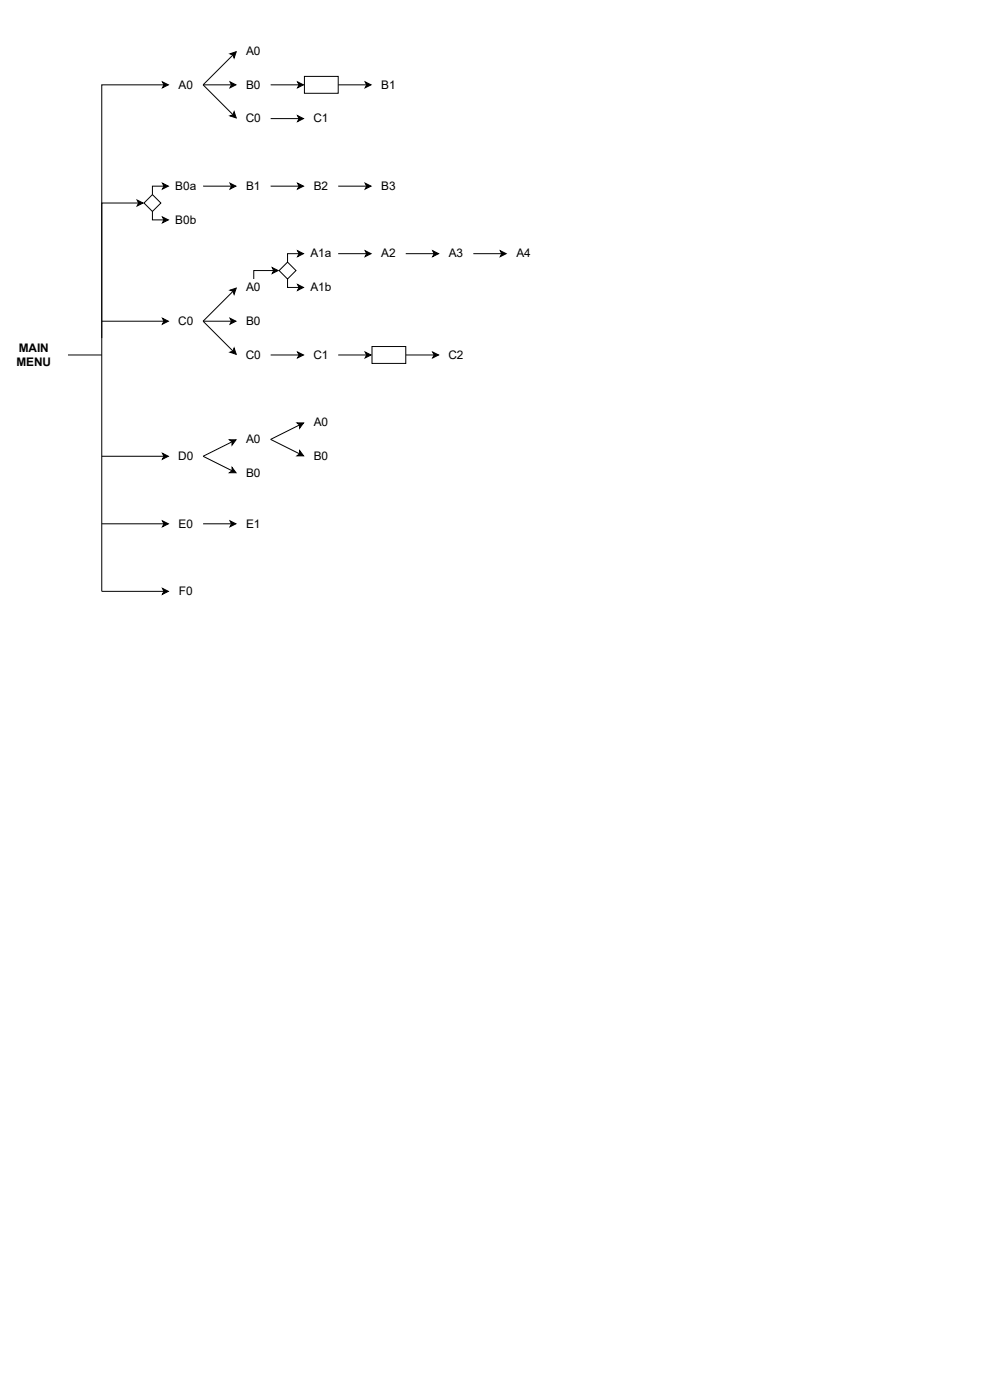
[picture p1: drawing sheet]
<svg xmlns="http://www.w3.org/2000/svg" width="297mm" height="421mm" viewBox="0 0 297 421" stroke-linecap="round" stroke-linejoin="round" font-family="sans-serif">
<g fill="none" stroke="#000" stroke-width=".3">
<path d="M69 16.2l1.9-.7-.6 1.9-.3-.9zM70 16.5l-9 9M61 25.5h8.5M61 25.5l9 9M69 34.8l1-.3 .3-1 .6 1.9zM69.1 24.6l1.7 .9-1.7 .9 .4-.9zM81.3 25.5h8.5M81.3 35.6h8.5M89.4 24.6l1.7 .9-1.7 .9 .4-.9zM89.4 34.7l1.7 .9-1.7 .9 .4-.9zM101.6 25.5h8.5M109.6 24.6l1.8 .9-1.8 .9 .5-.9z"/>
<path d="M48.8 55l1.8 .9-1.8 .9 .4-.9zM49.2 55.9h-3.4v2.5M61 55.9h8.5M69.1 55l1.7 .9-1.7 .9 .4-.9zM81.3 55.9h8.5M89.4 55l1.7 .9-1.7 .9 .4-.9zM101.6 55.9h8.5M109.6 55l1.8 .9-1.8 .9 .5-.9zM45.8 63.5v2.6h3.4M48.8 65.2l1.8 .9-1.8 .8 .4-.8zM101.6 76.2h8.5M109.6 75.3l1.8 .9-1.8 .9 .5-.9z"/>
<path d="M121.8 76.2h8.6M129.9 75.3l1.8 .9-1.8 .9 .5-.9zM142.1 76.2h8.6M150.2 75.3l1.8 .9-1.8 .9 .5-.9zM61 96.5h8.5M61 96.5l9 9M69 87.2l1.9-.7-.6 1.9-.3-.9zM69.1 95.6l1.7 .9-1.7 .9 .4-.9zM70 87.5l-9 9M81.7 80.4l1.8 .9-1.8 .9 .5-.9zM82.2 81.3h-6v2.5M69 105.8l1-.3 .3-1 .6 1.9z"/>
<path d="M81.3 106.6h8.5M89.4 105.7l1.7 .9-1.7 .9 .4-.9zM101.6 106.6h8.5M109.6 105.7l1.8 .9-1.8 .9 .5-.9zM121.8 106.6h8.6M129.9 105.7l1.8 .9-1.8 .9 .5-.9zM61 157.3h8.5M69.1 156.5l1.7 .8-1.7 .9 .4-.9z"/>
</g>
<g fill="#000">
<path d="M69 16.2l1.9-.7-.6 1.9-.3-.9zM69.1 24.6l1.7 .9-1.7 .9 .4-.9zM69 34.8l1-.3 .3-1 .6 1.9zM89.4 24.6l1.7 .9-1.7 .9 .4-.9zM89.4 34.7l1.7 .9-1.7 .9 .4-.9zM109.6 24.6l1.8 .9-1.8 .9 .5-.9zM48.8 55l1.8 .9-1.8 .9 .4-.9zM69.1 55l1.7 .9-1.7 .9 .4-.9zM89.4 55l1.7 .9-1.7 .9 .4-.9zM109.6 55l1.8 .9-1.8 .9 .5-.9zM48.8 65.2l1.8 .9-1.8 .8 .4-.8zM109.6 75.3l1.8 .9-1.8 .9 .5-.9z"/>
<path d="M129.9 75.3l1.8 .9-1.8 .9 .5-.9zM150.2 75.3l1.8 .9-1.8 .9 .5-.9zM69.1 95.6l1.7 .9-1.7 .9 .4-.9zM69 87.2l1.9-.7-.6 1.9-.3-.9zM81.7 80.4l1.8 .9-1.8 .9 .5-.9zM69 105.8l1-.3 .3-1 .6 1.9zM89.4 105.7l1.7 .9-1.7 .9 .4-.9zM109.6 105.7l1.8 .9-1.8 .9 .5-.9zM129.9 105.7l1.8 .9-1.8 .9 .5-.9zM69.1 156.5l1.7 .8-1.7 .9 .4-.9z"/>
</g>
<path d="M45.8 58.4l2.5 2.6-2.5 2.5-2.6-2.5z" fill="#fff"/>
<path d="M45.8 58.4l2.5 2.6-2.5 2.5-2.6-2.5zM89.4 75.3l1.7 .9-1.7 .9 .4-.9zM89.8 76.2h-3.5v2.5M86.3 83.8v2.5h3.5M89.4 85.5l1.7 .8-1.7 .9 .4-.9z" fill="none" stroke="#000" stroke-width=".3"/>
<path d="M89.4 75.3l1.7 .9-1.7 .9 .4-.9zM89.4 85.5l1.7 .8-1.7 .9 .4-.9z" fill="#000"/>
<path d="M86.3 78.7l2.6 2.6-2.6 2.5-2.5-2.5z" fill="#fff"/>
<g fill="none" stroke="#000" stroke-width=".3">
<path d="M48.8 24.6l1.8 .9-1.8 .9 .4-.9zM49.2 25.5h-18.6v152.1h18.6M41.2 60.1l1.8 .9-1.8 .9 .4-.9zM41.6 61h-11v40.6M86.3 78.7l2.6 2.6-2.6 2.5-2.5-2.5zM30.6 96.5h18.6M48.8 95.6l1.8 .9-1.8 .9 .4-.9zM20.4 106.6h10.2M30.6 137.1h18.6M48.8 136.2l1.8 .9-1.8 .8 .4-.8zM68.9 132.1h2l-1.2 1.6v-1zM69.7 132.7l-8.7 4.4 8.7 4.3"/>
<path d="M89.2 127h2l-1.2 1.6v-1zM90 135.3l1.2 1.6h-2l.8-.6zM90 127.6l-8.7 4.4 8.7 4.3M30.6 157.3h18.6M48.8 156.5l1.8 .8-1.8 .9 .4-.9zM69.7 140.4l1.2 1.6h-2l.8-.6zM48.8 176.7l1.8 .9-1.8 .9 .4-.9z"/>
</g>
<path d="M48.8 24.6l1.8 .9-1.8 .9 .4-.9zM41.2 60.1l1.8 .9-1.8 .9 .4-.9zM48.8 95.6l1.8 .9-1.8 .9 .4-.9zM48.8 136.2l1.8 .9-1.8 .8 .4-.8zM68.9 132.1h2l-1.2 1.6v-1zM89.2 127h2l-1.2 1.6v-1zM90 135.3l1.2 1.6h-2l.8-.6zM48.8 156.5l1.8 .8-1.8 .9 .4-.9zM69.7 140.4l1.2 1.6h-2l.8-.6zM48.8 176.7l1.8 .9-1.8 .9 .4-.9z" fill="#000"/>
<path d="M91.4 22.9h10.2v5.1h-10.2z" fill="#fff"/>
<path d="M91.4 22.9h10.2v5.1h-10.2z" fill="none" stroke="#000" stroke-width=".3"/>
<path d="M111.7 104.1h10.1v5.1h-10.1z" fill="#fff"/>
<path d="M111.7 104.1h10.1v5.1h-10.1z" fill="none" stroke="#000" stroke-width=".3"/>
<g font-size="3.6">
<text x="73.9" y="16.5">A0</text>
<text x="53.6" y="26.6">A0</text>
<text x="73.9" y="26.6">B0</text>
<text x="114.5" y="26.6">B1</text>
<text x="73.8" y="36.8">C0</text>
<text x="94.1" y="36.8">C1</text>
<text x="52.6" y="57.1">B0a</text>
<text x="73.9" y="57.1">B1</text>
<text x="94.2" y="57.1">B2</text>
<text x="114.5" y="57.1">B3</text>
<text x="52.6" y="67.2">B0b</text>
<text x="93.2" y="77.3">A1a</text>
<text x="114.5" y="77.3">A2</text>
<text x="134.8" y="77.3">A3</text>
<text x="155" y="77.3">A4</text>
<text x="73.9" y="87.5">A0</text>
<text x="93.2" y="87.5">A1b</text>
<text x="53.5" y="97.6">C0</text>
<text x="73.9" y="97.6">B0</text>
<text x="5.6" y="105.7">MAIN</text>
<text x="73.8" y="107.8">C0</text>
<text x="94.1" y="107.8">C1</text>
<text x="134.7" y="107.8">C2</text>
<text x="4.9" y="110.1">MENU</text>
<text x="94.2" y="128.1">A0</text>
<text x="73.9" y="133.1">A0</text>
<text x="53.5" y="138.2">D0</text>
<text x="73.9" y="143.3">B0</text>
<text x="94.2" y="138.2">B0</text>
<text x="53.6" y="158.5">E0</text>
<text x="73.9" y="158.5">E1</text>
<text x="53.7" y="178.8">F0</text>
</g>
</svg>
